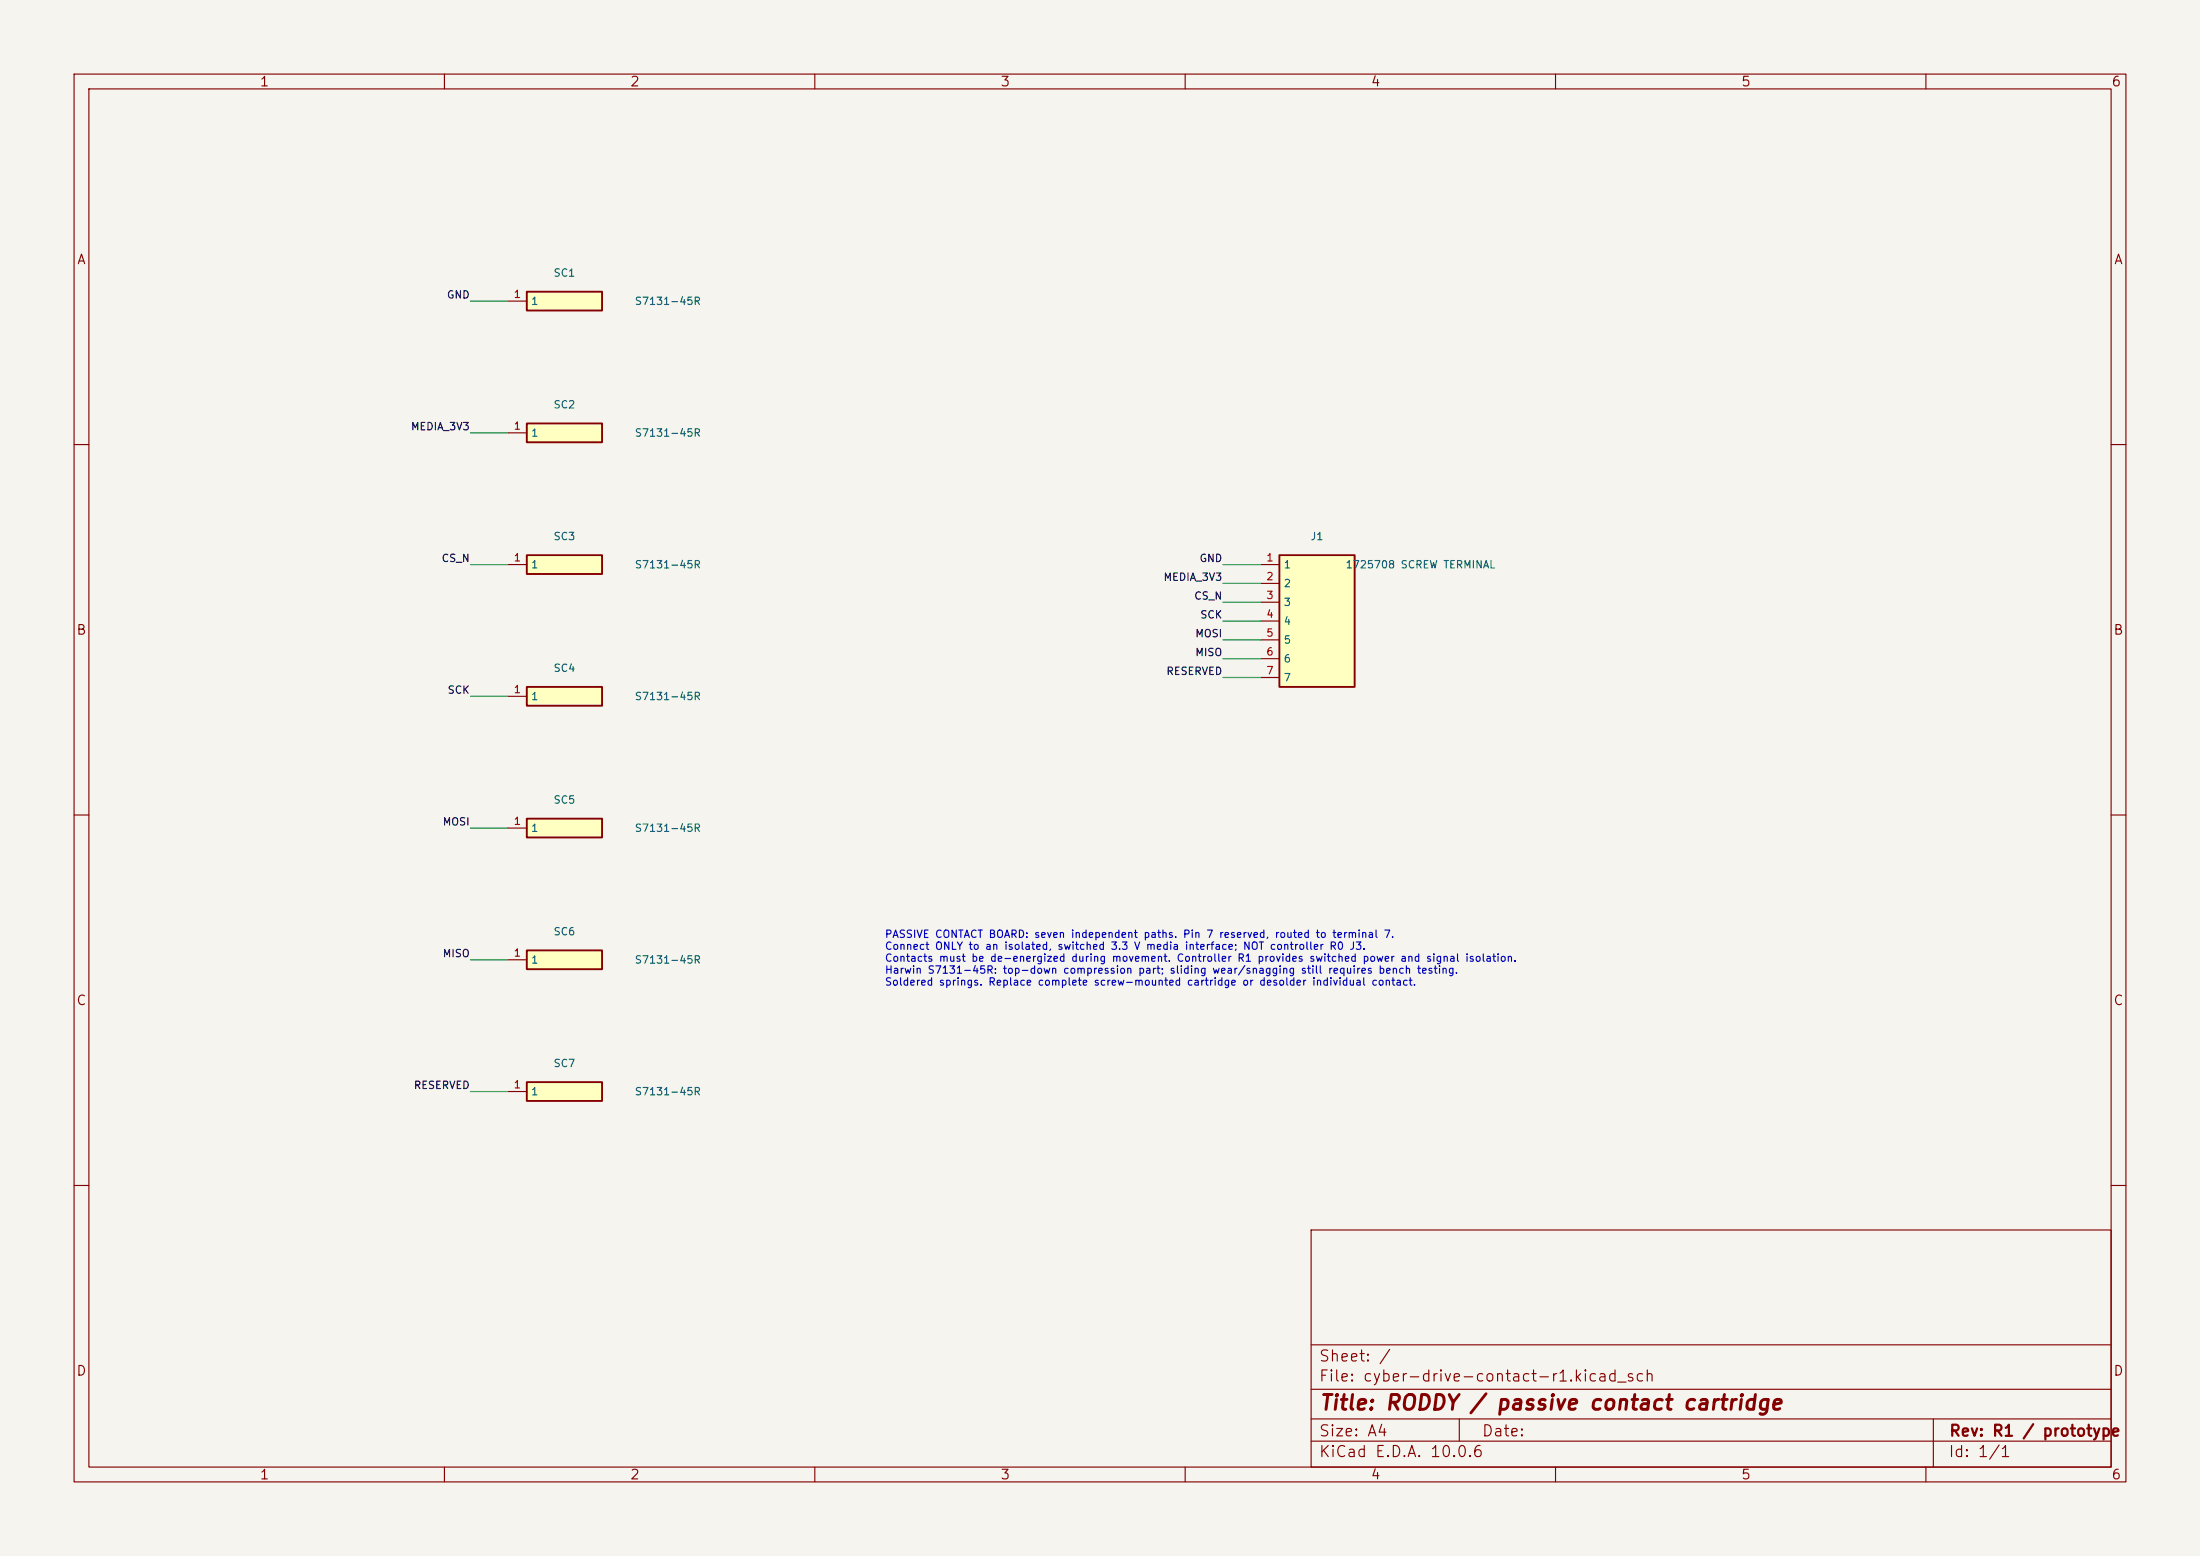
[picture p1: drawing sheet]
(kicad_sch (version 20230121) (generator eeschema) (paper "A4") (title_block (title "RODDY / passive contact cartridge") (rev "R1 / prototype")) (lib_symbols (symbol "Contact:Spring" (pin_names (offset .5)) (in_bom yes) (on_board yes) (property "Reference" "J" (at 0 2.54 0) (effects (font (size 1 1)))) (property "Value" "Spring" (at 0 -2.54 0) (effects (font (size 1 1)))) (symbol "Spring_1_1" (rectangle (start -5.08 1.27) (end 5.08 -1.27) (stroke (width .254) (type default)) (fill (type background))) (pin passive line (at -7.62 -0.0 0) (length 2.54) (name "1" (effects (font (size 1 1)))) (number "1" (effects (font (size 1 1)))))))(symbol "Contact:Wire7" (pin_names (offset .5)) (in_bom yes) (on_board yes) (property "Reference" "J" (at 0 2.54 0) (effects (font (size 1 1)))) (property "Value" "Wire7" (at 0 -17.78 0) (effects (font (size 1 1)))) (symbol "Wire7_1_1" (rectangle (start -5.08 1.27) (end 5.08 -16.51) (stroke (width .254) (type default)) (fill (type background))) (pin passive line (at -7.62 -0.0 0) (length 2.54) (name "1" (effects (font (size 1 1)))) (number "1" (effects (font (size 1 1)))))(pin passive line (at -7.62 -2.54 0) (length 2.54) (name "2" (effects (font (size 1 1)))) (number "2" (effects (font (size 1 1)))))(pin passive line (at -7.62 -5.08 0) (length 2.54) (name "3" (effects (font (size 1 1)))) (number "3" (effects (font (size 1 1)))))(pin passive line (at -7.62 -7.62 0) (length 2.54) (name "4" (effects (font (size 1 1)))) (number "4" (effects (font (size 1 1)))))(pin passive line (at -7.62 -10.16 0) (length 2.54) (name "5" (effects (font (size 1 1)))) (number "5" (effects (font (size 1 1)))))(pin passive line (at -7.62 -12.7 0) (length 2.54) (name "6" (effects (font (size 1 1)))) (number "6" (effects (font (size 1 1)))))(pin passive line (at -7.62 -15.24 0) (length 2.54) (name "7" (effects (font (size 1 1)))) (number "7" (effects (font (size 1 1)))))))) (symbol (lib_id "Contact:Spring") (at 76.2 40.64 0) (unit 1) (in_bom yes) (on_board yes) (dnp no) (property "Reference" "SC1" (at 76.2 36.83 0) (effects (font (size 1 1)))) (property "Value" "S7131-45R" (at 90.17 40.64 0) (effects (font (size 1 1)))) (property "Footprint" "HardwareSilk:Contact__Harwin_S7131-45R" (at 76.2 40.64 0) (effects (font (size 1 1)) hide)))(wire (pts (xy 68.58 40.64) (xy 63.5 40.64)) (stroke (width 0) (type default))) (label "GND" (at 63.5 40.64 0) (effects (font (size 1 1)) (justify right bottom)))(symbol (lib_id "Contact:Spring") (at 76.2 58.42 0) (unit 1) (in_bom yes) (on_board yes) (dnp no) (property "Reference" "SC2" (at 76.2 54.61 0) (effects (font (size 1 1)))) (property "Value" "S7131-45R" (at 90.17 58.42 0) (effects (font (size 1 1)))) (property "Footprint" "HardwareSilk:Contact__Harwin_S7131-45R" (at 76.2 58.42 0) (effects (font (size 1 1)) hide)))(wire (pts (xy 68.58 58.42) (xy 63.5 58.42)) (stroke (width 0) (type default))) (label "MEDIA_3V3" (at 63.5 58.42 0) (effects (font (size 1 1)) (justify right bottom)))(symbol (lib_id "Contact:Spring") (at 76.2 76.2 0) (unit 1) (in_bom yes) (on_board yes) (dnp no) (property "Reference" "SC3" (at 76.2 72.39 0) (effects (font (size 1 1)))) (property "Value" "S7131-45R" (at 90.17 76.2 0) (effects (font (size 1 1)))) (property "Footprint" "HardwareSilk:Contact__Harwin_S7131-45R" (at 76.2 76.2 0) (effects (font (size 1 1)) hide)))(wire (pts (xy 68.58 76.2) (xy 63.5 76.2)) (stroke (width 0) (type default))) (label "CS_N" (at 63.5 76.2 0) (effects (font (size 1 1)) (justify right bottom)))(symbol (lib_id "Contact:Spring") (at 76.2 93.98 0) (unit 1) (in_bom yes) (on_board yes) (dnp no) (property "Reference" "SC4" (at 76.2 90.17 0) (effects (font (size 1 1)))) (property "Value" "S7131-45R" (at 90.17 93.98 0) (effects (font (size 1 1)))) (property "Footprint" "HardwareSilk:Contact__Harwin_S7131-45R" (at 76.2 93.98 0) (effects (font (size 1 1)) hide)))(wire (pts (xy 68.58 93.98) (xy 63.5 93.98)) (stroke (width 0) (type default))) (label "SCK" (at 63.5 93.98 0) (effects (font (size 1 1)) (justify right bottom)))(symbol (lib_id "Contact:Spring") (at 76.2 111.76 0) (unit 1) (in_bom yes) (on_board yes) (dnp no) (property "Reference" "SC5" (at 76.2 107.95 0) (effects (font (size 1 1)))) (property "Value" "S7131-45R" (at 90.17 111.76 0) (effects (font (size 1 1)))) (property "Footprint" "HardwareSilk:Contact__Harwin_S7131-45R" (at 76.2 111.76 0) (effects (font (size 1 1)) hide)))(wire (pts (xy 68.58 111.76) (xy 63.5 111.76)) (stroke (width 0) (type default))) (label "MOSI" (at 63.5 111.76 0) (effects (font (size 1 1)) (justify right bottom)))(symbol (lib_id "Contact:Spring") (at 76.2 129.54000000000002 0) (unit 1) (in_bom yes) (on_board yes) (dnp no) (property "Reference" "SC6" (at 76.2 125.73000000000002 0) (effects (font (size 1 1)))) (property "Value" "S7131-45R" (at 90.17 129.54000000000002 0) (effects (font (size 1 1)))) (property "Footprint" "HardwareSilk:Contact__Harwin_S7131-45R" (at 76.2 129.54000000000002 0) (effects (font (size 1 1)) hide)))(wire (pts (xy 68.58 129.54000000000002) (xy 63.5 129.54000000000002)) (stroke (width 0) (type default))) (label "MISO" (at 63.5 129.54000000000002 0) (effects (font (size 1 1)) (justify right bottom)))(symbol (lib_id "Contact:Spring") (at 76.2 147.32 0) (unit 1) (in_bom yes) (on_board yes) (dnp no) (property "Reference" "SC7" (at 76.2 143.51 0) (effects (font (size 1 1)))) (property "Value" "S7131-45R" (at 90.17 147.32 0) (effects (font (size 1 1)))) (property "Footprint" "HardwareSilk:Contact__Harwin_S7131-45R" (at 76.2 147.32 0) (effects (font (size 1 1)) hide)))(wire (pts (xy 68.58 147.32) (xy 63.5 147.32)) (stroke (width 0) (type default))) (label "RESERVED" (at 63.5 147.32 0) (effects (font (size 1 1)) (justify right bottom)))(symbol (lib_id "Contact:Wire7") (at 177.8 76.2 0) (unit 1) (in_bom yes) (on_board yes) (dnp no) (property "Reference" "J1" (at 177.8 72.39 0) (effects (font (size 1 1)))) (property "Value" "1725708 SCREW TERMINAL" (at 191.77 76.2 0) (effects (font (size 1 1)))) (property "Footprint" "HardwareSilk:Terminal7_Phoenix1725708" (at 177.8 76.2 0) (effects (font (size 1 1)) hide)))(wire (pts (xy 170.18 76.2) (xy 165.1 76.2)) (stroke (width 0) (type default))) (label "GND" (at 165.1 76.2 0) (effects (font (size 1 1)) (justify right bottom)))(wire (pts (xy 170.18 78.74000000000001) (xy 165.1 78.74000000000001)) (stroke (width 0) (type default))) (label "MEDIA_3V3" (at 165.1 78.74000000000001 0) (effects (font (size 1 1)) (justify right bottom)))(wire (pts (xy 170.18 81.28) (xy 165.1 81.28)) (stroke (width 0) (type default))) (label "CS_N" (at 165.1 81.28 0) (effects (font (size 1 1)) (justify right bottom)))(wire (pts (xy 170.18 83.82000000000001) (xy 165.1 83.82000000000001)) (stroke (width 0) (type default))) (label "SCK" (at 165.1 83.82000000000001 0) (effects (font (size 1 1)) (justify right bottom)))(wire (pts (xy 170.18 86.36) (xy 165.1 86.36)) (stroke (width 0) (type default))) (label "MOSI" (at 165.1 86.36 0) (effects (font (size 1 1)) (justify right bottom)))(wire (pts (xy 170.18 88.9) (xy 165.1 88.9)) (stroke (width 0) (type default))) (label "MISO" (at 165.1 88.9 0) (effects (font (size 1 1)) (justify right bottom)))(wire (pts (xy 170.18 91.44) (xy 165.1 91.44)) (stroke (width 0) (type default))) (label "RESERVED" (at 165.1 91.44 0) (effects (font (size 1 1)) (justify right bottom))) (text "PASSIVE CONTACT BOARD: seven independent paths. Pin 7 reserved, routed to terminal 7.\nConnect ONLY to an isolated, switched 3.3 V media interface; NOT controller R0 J3.\nContacts must be de-energized during movement. Controller R1 provides switched power and signal isolation.\nHarwin S7131-45R: top-down compression part; sliding wear/snagging still requires bench testing.\nSoldered springs. Replace complete screw-mounted cartridge or desolder individual contact." (at 119.38 129.54 0) (effects (font (size 1 1)) (justify left))) (sheet_instances (path "" (page "1"))))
